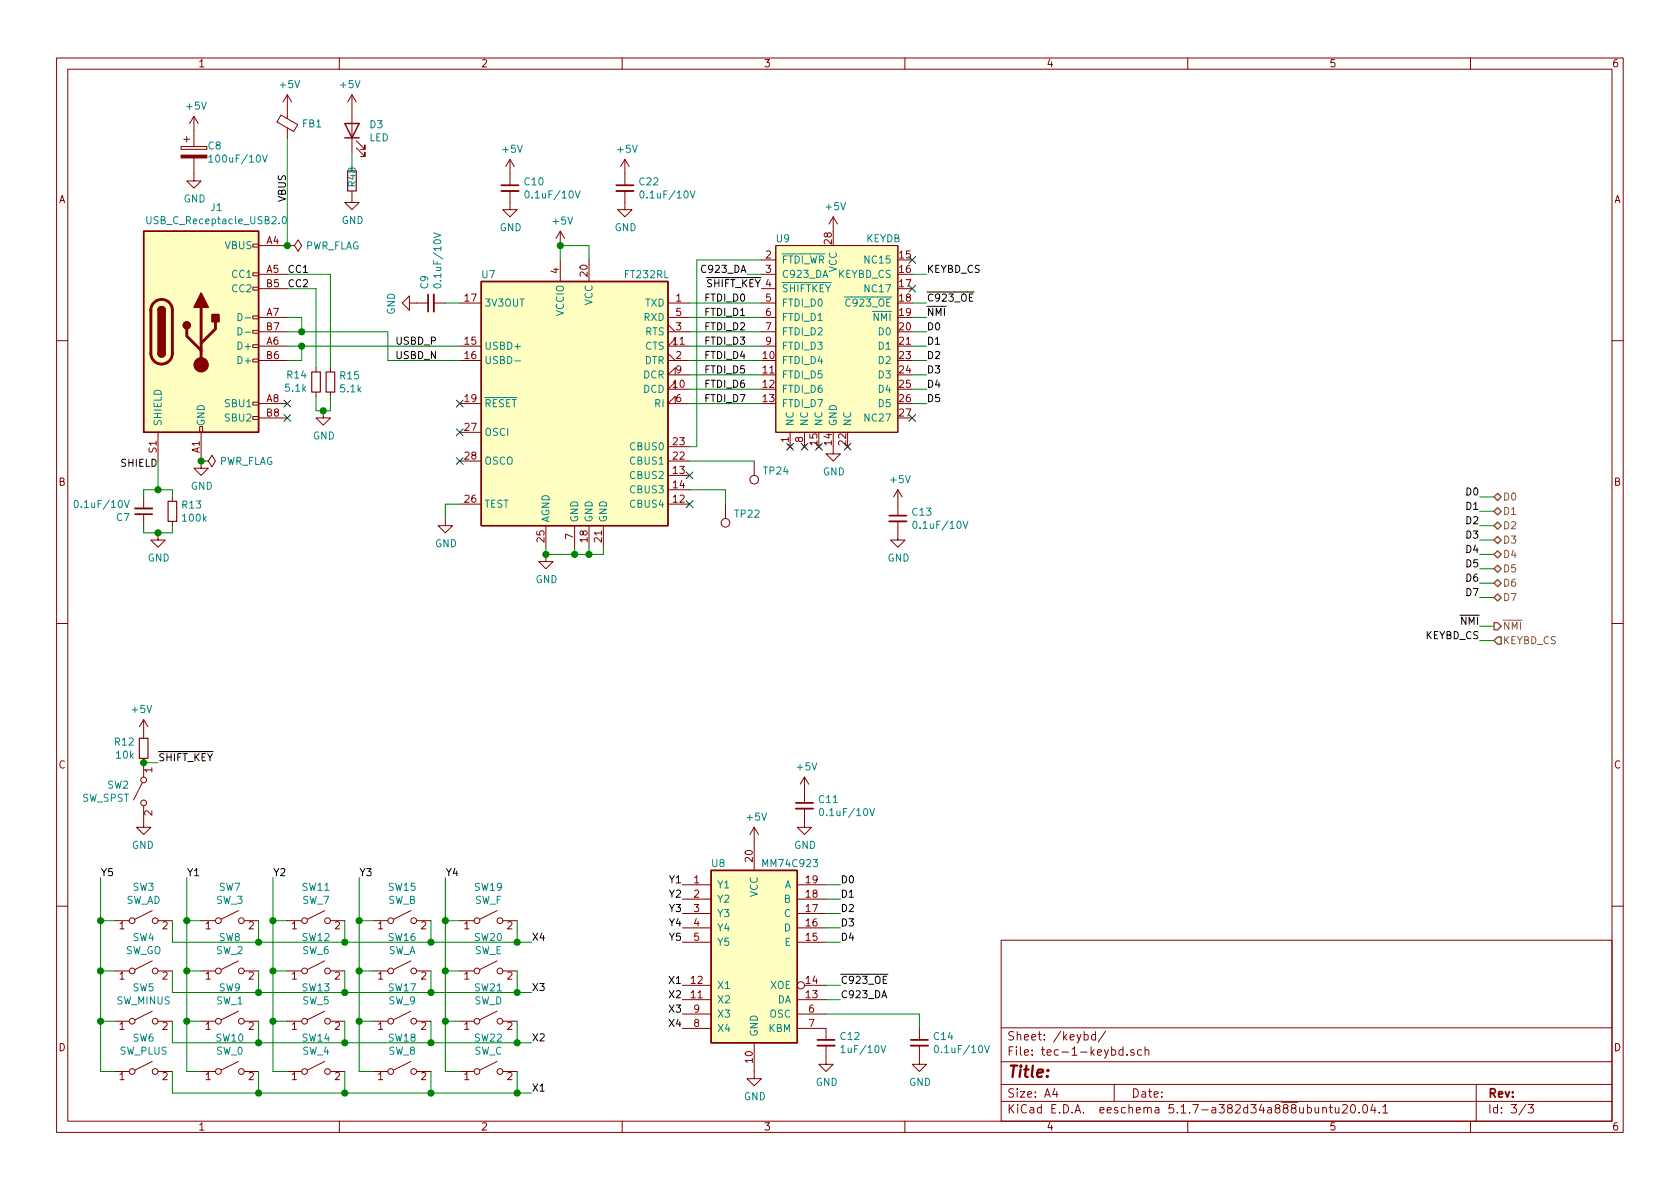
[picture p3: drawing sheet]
EESchema Schematic File Version 4
EELAYER 30 0
EELAYER END
$Descr A4 11693 8268
encoding utf-8
Sheet 3 3
Title ""
Date ""
Rev ""
Comp ""
Comment1 ""
Comment2 ""
Comment3 ""
Comment4 ""
$EndDescr
$Comp
L tec-1:KEYDB U9
U 1 1
P 5800 2300
F 0 "U9" H 5450 2950 50  0000 C CNN
F 1 "KEYDB" H 6150 2950 50  0000 C CNN
F 2 "tec-1:PLCC-28_SMD-Socket" H 5750 2200 50  0001 C CNN
F 3 "" H 5750 2200 50  0001 C CNN
	1    5800 2300
	1    0    0    -1  
$EndComp
NoConn ~ 5500 3100
NoConn ~ 5600 3100
NoConn ~ 5700 3100
NoConn ~ 5900 3100
$Comp
L power:GND #PWR057
U 1 1
P 5800 3100
F 0 "#PWR057" H 5800 2850 50  0001 C CNN
F 1 "GND" H 5805 2927 50  0000 C CNN
F 2 "" H 5800 3100 50  0001 C CNN
F 3 "" H 5800 3100 50  0001 C CNN
	1    5800 3100
	1    0    0    -1  
$EndComp
$Comp
L power:+5V #PWR056
U 1 1
P 5800 1600
F 0 "#PWR056" H 5800 1450 50  0001 C CNN
F 1 "+5V" H 5815 1773 50  0000 C CNN
F 2 "" H 5800 1600 50  0001 C CNN
F 3 "" H 5800 1600 50  0001 C CNN
	1    5800 1600
	1    0    0    -1  
$EndComp
Text Label 6450 2800 0    50   ~ 0
D5
Text Label 6450 2300 0    50   ~ 0
D0
Text Label 6450 2400 0    50   ~ 0
D1
Text Label 6450 2500 0    50   ~ 0
D2
Text Label 6450 2600 0    50   ~ 0
D3
Text Label 6450 2700 0    50   ~ 0
D4
Text Label 6450 1900 0    50   ~ 0
KEYBD_CS
Text Label 6450 2200 0    50   ~ 0
~NMI
$Comp
L tec-1:FT232RL U7
U 1 1
P 4000 2800
F 0 "U7" H 3400 3700 50  0000 C CNN
F 1 "FT232RL" H 4500 3700 50  0000 C CNN
F 2 "tec-1:SSOP-28_5.3x10.2mm_P0.65mm" H 5100 1900 50  0001 C CNN
F 3 "https://www.ftdichip.com/Support/Documents/DataSheets/ICs/DS_FT232R.pdf" H 4000 2800 50  0001 C CNN
	1    4000 2800
	1    0    0    -1  
$EndComp
Wire Wire Line
	4800 2100 5300 2100
Wire Wire Line
	4800 2200 5300 2200
Wire Wire Line
	4800 2300 5300 2300
Wire Wire Line
	4800 2400 5300 2400
Wire Wire Line
	4800 2500 5300 2500
Wire Wire Line
	4800 2600 5300 2600
Wire Wire Line
	4800 2700 5300 2700
Wire Wire Line
	4800 2800 5300 2800
Wire Wire Line
	4800 3100 4850 3100
Text Label 4900 2100 0    50   ~ 0
FTDI_D0
Text Label 4900 2200 0    50   ~ 0
FTDI_D1
Text Label 4900 2300 0    50   ~ 0
FTDI_D2
Text Label 4900 2400 0    50   ~ 0
FTDI_D3
Text Label 4900 2500 0    50   ~ 0
FTDI_D4
Text Label 4900 2600 0    50   ~ 0
FTDI_D5
Text Label 4900 2700 0    50   ~ 0
FTDI_D6
Text Label 4900 2800 0    50   ~ 0
FTDI_D7
Wire Wire Line
	3900 1800 3900 1700
Wire Wire Line
	3900 1700 4100 1700
Wire Wire Line
	4100 1700 4100 1800
$Comp
L power:+5V #PWR050
U 1 1
P 3900 1700
F 0 "#PWR050" H 3900 1550 50  0001 C CNN
F 1 "+5V" H 3915 1873 50  0000 C CNN
F 2 "" H 3900 1700 50  0001 C CNN
F 3 "" H 3900 1700 50  0001 C CNN
	1    3900 1700
	1    0    0    -1  
$EndComp
Connection ~ 3900 1700
$Comp
L tec-1:C C9
U 1 1
P 3000 2100
F 0 "C9" H 3092 2146 50  0000 L CNN
F 1 "0.1uF/10V" H 3092 2055 50  0000 L CNN
F 2 "tec-1:C_0805_2012Metric" H 3000 2100 50  0001 C CNN
F 3 "~" H 3000 2100 50  0001 C CNN
	1    3000 2100
	0    -1   -1   0   
$EndComp
$Comp
L power:GND #PWR049
U 1 1
P 3800 3850
F 0 "#PWR049" H 3800 3600 50  0001 C CNN
F 1 "GND" H 3805 3677 50  0000 C CNN
F 2 "" H 3800 3850 50  0001 C CNN
F 3 "" H 3800 3850 50  0001 C CNN
	1    3800 3850
	1    0    0    -1  
$EndComp
Wire Wire Line
	3800 3800 3800 3850
Wire Wire Line
	4000 3850 3800 3850
Connection ~ 3800 3850
Wire Wire Line
	4000 3800 4000 3850
Wire Wire Line
	4200 3800 4200 3850
Connection ~ 4000 3850
Wire Wire Line
	4200 3850 4100 3850
Wire Wire Line
	4100 3800 4100 3850
Connection ~ 4100 3850
Wire Wire Line
	4100 3850 4000 3850
Wire Wire Line
	3200 2100 3100 2100
$Comp
L power:GND #PWR045
U 1 1
P 2900 2100
F 0 "#PWR045" H 2900 1850 50  0001 C CNN
F 1 "GND" H 2905 1927 50  0000 C CNN
F 2 "" H 2900 2100 50  0001 C CNN
F 3 "" H 2900 2100 50  0001 C CNN
	1    2900 2100
	0    1    1    0   
$EndComp
$Comp
L tec-1:C C13
U 1 1
P 6250 3600
F 0 "C13" H 6342 3646 50  0000 L CNN
F 1 "0.1uF/10V" H 6342 3555 50  0000 L CNN
F 2 "tec-1:C_0805_2012Metric" H 6250 3600 50  0001 C CNN
F 3 "~" H 6250 3600 50  0001 C CNN
	1    6250 3600
	1    0    0    -1  
$EndComp
$Comp
L power:GND #PWR059
U 1 1
P 6250 3700
F 0 "#PWR059" H 6250 3450 50  0001 C CNN
F 1 "GND" H 6255 3527 50  0000 C CNN
F 2 "" H 6250 3700 50  0001 C CNN
F 3 "" H 6250 3700 50  0001 C CNN
	1    6250 3700
	1    0    0    -1  
$EndComp
$Comp
L power:+5V #PWR058
U 1 1
P 6250 3500
F 0 "#PWR058" H 6250 3350 50  0001 C CNN
F 1 "+5V" H 6265 3673 50  0000 C CNN
F 2 "" H 6250 3500 50  0001 C CNN
F 3 "" H 6250 3500 50  0001 C CNN
	1    6250 3500
	1    0    0    -1  
$EndComp
$Comp
L tec-1:C C10
U 1 1
P 3550 1300
F 0 "C10" H 3642 1346 50  0000 L CNN
F 1 "0.1uF/10V" H 3642 1255 50  0000 L CNN
F 2 "tec-1:C_0805_2012Metric" H 3550 1300 50  0001 C CNN
F 3 "~" H 3550 1300 50  0001 C CNN
	1    3550 1300
	1    0    0    -1  
$EndComp
$Comp
L power:GND #PWR048
U 1 1
P 3550 1400
F 0 "#PWR048" H 3550 1150 50  0001 C CNN
F 1 "GND" H 3555 1227 50  0000 C CNN
F 2 "" H 3550 1400 50  0001 C CNN
F 3 "" H 3550 1400 50  0001 C CNN
	1    3550 1400
	1    0    0    -1  
$EndComp
$Comp
L power:+5V #PWR047
U 1 1
P 3550 1200
F 0 "#PWR047" H 3550 1050 50  0001 C CNN
F 1 "+5V" H 3565 1373 50  0000 C CNN
F 2 "" H 3550 1200 50  0001 C CNN
F 3 "" H 3550 1200 50  0001 C CNN
	1    3550 1200
	1    0    0    -1  
$EndComp
NoConn ~ 3200 2800
NoConn ~ 3200 3000
NoConn ~ 3200 3200
$Comp
L power:GND #PWR046
U 1 1
P 3100 3600
F 0 "#PWR046" H 3100 3350 50  0001 C CNN
F 1 "GND" H 3105 3427 50  0000 C CNN
F 2 "" H 3100 3600 50  0001 C CNN
F 3 "" H 3100 3600 50  0001 C CNN
	1    3100 3600
	1    0    0    -1  
$EndComp
Wire Wire Line
	3100 3600 3100 3500
Wire Wire Line
	3100 3500 3200 3500
$Comp
L tec-1:USB_C_Receptacle_USB2.0 J1
U 1 1
P 1400 2300
F 0 "J1" H 1507 3167 50  0000 C CNN
F 1 "USB_C_Receptacle_USB2.0" H 1507 3076 50  0000 C CNN
F 2 "tec-1:USB_C_Receptacle_GT-USB-7010" H 1550 2300 50  0001 C CNN
F 3 "https://www.usb.org/sites/default/files/documents/usb_type-c.zip" H 1550 2300 50  0001 C CNN
	1    1400 2300
	1    0    0    -1  
$EndComp
NoConn ~ 2000 2900
NoConn ~ 2000 2800
$Comp
L power:GND #PWR042
U 1 1
P 1400 3200
F 0 "#PWR042" H 1400 2950 50  0001 C CNN
F 1 "GND" H 1405 3027 50  0000 C CNN
F 2 "" H 1400 3200 50  0001 C CNN
F 3 "" H 1400 3200 50  0001 C CNN
	1    1400 3200
	1    0    0    -1  
$EndComp
$Comp
L tec-1:C C7
U 1 1
P 1000 3550
F 0 "C7" H 1092 3596 50  0000 L CNN
F 1 "0.1uF/10V" H 1092 3505 50  0000 L CNN
F 2 "tec-1:C_0805_2012Metric" H 1000 3550 50  0001 C CNN
F 3 "~" H 1000 3550 50  0001 C CNN
	1    1000 3550
	-1   0    0    1   
$EndComp
$Comp
L tec-1:R R13
U 1 1
P 1200 3550
F 0 "R13" H 1259 3596 50  0000 L CNN
F 1 "100k" H 1259 3505 50  0000 L CNN
F 2 "tec-1:R_0805_2012Metric" H 1200 3550 50  0001 C CNN
F 3 "~" H 1200 3550 50  0001 C CNN
	1    1200 3550
	1    0    0    -1  
$EndComp
Wire Wire Line
	1000 3450 1000 3400
Wire Wire Line
	1000 3400 1100 3400
Wire Wire Line
	1100 3400 1100 3200
Wire Wire Line
	1100 3400 1200 3400
Wire Wire Line
	1200 3400 1200 3450
Connection ~ 1100 3400
Wire Wire Line
	1200 3650 1200 3700
Wire Wire Line
	1200 3700 1100 3700
Wire Wire Line
	1000 3700 1000 3650
$Comp
L power:GND #PWR039
U 1 1
P 1100 3700
F 0 "#PWR039" H 1100 3450 50  0001 C CNN
F 1 "GND" H 1105 3527 50  0000 C CNN
F 2 "" H 1100 3700 50  0001 C CNN
F 3 "" H 1100 3700 50  0001 C CNN
	1    1100 3700
	1    0    0    -1  
$EndComp
Connection ~ 1100 3700
Wire Wire Line
	1100 3700 1000 3700
$Comp
L tec-1:R R15
U 1 1
P 2300 2650
F 0 "R15" H 2359 2696 50  0000 L CNN
F 1 "5.1k" H 2359 2605 50  0000 L CNN
F 2 "tec-1:R_0805_2012Metric" H 2300 2650 50  0001 C CNN
F 3 "~" H 2300 2650 50  0001 C CNN
	1    2300 2650
	1    0    0    -1  
$EndComp
$Comp
L tec-1:R R14
U 1 1
P 2200 2650
F 0 "R14" H 2141 2604 50  0000 R CNN
F 1 "5.1k" H 2141 2695 50  0000 R CNN
F 2 "tec-1:R_0805_2012Metric" H 2200 2650 50  0001 C CNN
F 3 "~" H 2200 2650 50  0001 C CNN
	1    2200 2650
	1    0    0    1   
$EndComp
$Comp
L power:GND #PWR044
U 1 1
P 2250 2850
F 0 "#PWR044" H 2250 2600 50  0001 C CNN
F 1 "GND" H 2255 2677 50  0000 C CNN
F 2 "" H 2250 2850 50  0001 C CNN
F 3 "" H 2250 2850 50  0001 C CNN
	1    2250 2850
	1    0    0    -1  
$EndComp
Wire Wire Line
	2200 2750 2200 2850
Wire Wire Line
	2200 2850 2250 2850
Wire Wire Line
	2300 2750 2300 2850
Wire Wire Line
	2300 2850 2250 2850
Connection ~ 2250 2850
Wire Wire Line
	2200 2550 2200 2000
Wire Wire Line
	2200 2000 2000 2000
Wire Wire Line
	2000 1900 2300 1900
Wire Wire Line
	2300 1900 2300 2550
Wire Wire Line
	2000 2200 2100 2200
Wire Wire Line
	2100 2200 2100 2300
Wire Wire Line
	2100 2300 2000 2300
Wire Wire Line
	2000 2400 2100 2400
Wire Wire Line
	2100 2400 2100 2500
Wire Wire Line
	2100 2500 2000 2500
Connection ~ 2100 2400
Wire Wire Line
	2000 1700 2000 950 
$Comp
L tec-1:Ferrite_Bead_Small FB1
U 1 1
P 2000 850
F 0 "FB1" H 2100 850 50  0000 L CNN
F 1 "Ferrite_Bead_Small" H 2100 805 50  0001 L CNN
F 2 "tec-1:L_0805_2012Metric" V 1930 850 50  0001 C CNN
F 3 "~" H 2000 850 50  0001 C CNN
	1    2000 850 
	1    0    0    -1  
$EndComp
$Comp
L power:+5V #PWR043
U 1 1
P 2000 750
F 0 "#PWR043" H 2000 600 50  0001 C CNN
F 1 "+5V" H 2015 923 50  0000 C CNN
F 2 "" H 2000 750 50  0001 C CNN
F 3 "" H 2000 750 50  0001 C CNN
	1    2000 750 
	1    0    0    -1  
$EndComp
Text Label 2000 1400 1    50   ~ 0
VBUS
$Comp
L tec-1:CP C8
U 1 1
P 1350 1050
F 0 "C8" H 1442 1096 50  0000 L CNN
F 1 "100uF/10V" H 1442 1005 50  0000 L CNN
F 2 "tec-1:CP_EIA-7343-31_Kemet-D" H 1350 1050 50  0001 C CNN
F 3 "~" H 1350 1050 50  0001 C CNN
	1    1350 1050
	1    0    0    -1  
$EndComp
$Comp
L power:GND #PWR041
U 1 1
P 1350 1200
F 0 "#PWR041" H 1350 950 50  0001 C CNN
F 1 "GND" H 1355 1027 50  0000 C CNN
F 2 "" H 1350 1200 50  0001 C CNN
F 3 "" H 1350 1200 50  0001 C CNN
	1    1350 1200
	1    0    0    -1  
$EndComp
$Comp
L power:+5V #PWR040
U 1 1
P 1350 900
F 0 "#PWR040" H 1350 750 50  0001 C CNN
F 1 "+5V" H 1365 1073 50  0000 C CNN
F 2 "" H 1350 900 50  0001 C CNN
F 3 "" H 1350 900 50  0001 C CNN
	1    1350 900 
	1    0    0    -1  
$EndComp
Wire Wire Line
	2100 2400 3200 2400
Wire Wire Line
	3200 2500 2700 2500
Wire Wire Line
	2700 2500 2700 2300
Wire Wire Line
	2700 2300 2100 2300
Connection ~ 2100 2300
Text Label 2750 2400 0    50   ~ 0
USBD_P
Text Label 2750 2500 0    50   ~ 0
USBD_N
Text HLabel 10400 3550 2    50   3State ~ 0
D1
Text HLabel 10400 3650 2    50   3State ~ 0
D2
Text HLabel 10400 3450 2    50   3State ~ 0
D0
Text HLabel 10400 3850 2    50   3State ~ 0
D4
Text HLabel 10400 3950 2    50   3State ~ 0
D5
Text HLabel 10400 3750 2    50   3State ~ 0
D3
Text HLabel 10400 4050 2    50   3State ~ 0
D6
Text HLabel 10400 4150 2    50   3State ~ 0
D7
Wire Wire Line
	5750 6150 5850 6150
Wire Wire Line
	5850 6250 5750 6250
Wire Wire Line
	5850 6350 5750 6350
Wire Wire Line
	5850 6450 5750 6450
Wire Wire Line
	5850 6550 5750 6550
Wire Wire Line
	10300 3950 10400 3950
Wire Wire Line
	10300 4050 10400 4050
Wire Wire Line
	10300 4150 10400 4150
Text Label 5850 6150 0    50   ~ 0
D0
Text Label 5850 6250 0    50   ~ 0
D1
Text Label 5850 6350 0    50   ~ 0
D2
Text Label 5850 6450 0    50   ~ 0
D3
Text Label 5850 6550 0    50   ~ 0
D4
Text Label 10300 4050 2    50   ~ 0
D6
Text Label 10300 4150 2    50   ~ 0
D7
Text HLabel 10400 4350 2    50   Output ~ 0
~NMI
Text Label 10300 4350 2    50   ~ 0
~NMI
Wire Wire Line
	10300 4350 10400 4350
Text Label 10300 4450 2    50   ~ 0
KEYBD_CS
Text HLabel 10400 4450 2    50   Input ~ 0
KEYBD_CS
Wire Wire Line
	10300 4450 10400 4450
$Comp
L tec-1:MM74C923 U8
U 1 1
P 5250 6650
F 0 "U8" H 5000 7300 50  0000 C CNN
F 1 "MM74C923" H 5500 7300 50  0000 C CNN
F 2 "tec-1:DIP-20_W7.62mm_LongPads" H 5250 6650 50  0001 C CNN
F 3 "http://www.ti.com/lit/gpn/snMM74C923" H 5250 6650 50  0001 C CNN
	1    5250 6650
	1    0    0    -1  
$EndComp
Text Label 6450 2100 0    50   ~ 0
~C923_OE
Text Label 5850 6850 0    50   ~ 0
~C923_OE
Text Label 5200 1900 2    50   ~ 0
C923_DA
Wire Wire Line
	5200 1900 5300 1900
Text Label 5850 6950 0    50   ~ 0
C923_DA
Wire Wire Line
	5750 6850 5850 6850
Wire Wire Line
	5850 6950 5750 6950
$Comp
L tec-1:C C11
U 1 1
P 5600 5600
F 0 "C11" H 5692 5646 50  0000 L CNN
F 1 "0.1uF/10V" H 5692 5555 50  0000 L CNN
F 2 "tec-1:C_0805_2012Metric" H 5600 5600 50  0001 C CNN
F 3 "~" H 5600 5600 50  0001 C CNN
	1    5600 5600
	1    0    0    -1  
$EndComp
$Comp
L power:GND #PWR054
U 1 1
P 5600 5700
F 0 "#PWR054" H 5600 5450 50  0001 C CNN
F 1 "GND" H 5605 5527 50  0000 C CNN
F 2 "" H 5600 5700 50  0001 C CNN
F 3 "" H 5600 5700 50  0001 C CNN
	1    5600 5700
	1    0    0    -1  
$EndComp
$Comp
L power:+5V #PWR053
U 1 1
P 5600 5500
F 0 "#PWR053" H 5600 5350 50  0001 C CNN
F 1 "+5V" H 5615 5673 50  0000 C CNN
F 2 "" H 5600 5500 50  0001 C CNN
F 3 "" H 5600 5500 50  0001 C CNN
	1    5600 5500
	1    0    0    -1  
$EndComp
$Comp
L power:+5V #PWR051
U 1 1
P 5250 5850
F 0 "#PWR051" H 5250 5700 50  0001 C CNN
F 1 "+5V" H 5265 6023 50  0000 C CNN
F 2 "" H 5250 5850 50  0001 C CNN
F 3 "" H 5250 5850 50  0001 C CNN
	1    5250 5850
	1    0    0    -1  
$EndComp
$Comp
L power:GND #PWR052
U 1 1
P 5250 7450
F 0 "#PWR052" H 5250 7200 50  0001 C CNN
F 1 "GND" H 5255 7277 50  0000 C CNN
F 2 "" H 5250 7450 50  0001 C CNN
F 3 "" H 5250 7450 50  0001 C CNN
	1    5250 7450
	1    0    0    -1  
$EndComp
Wire Wire Line
	5750 7050 6400 7050
Wire Wire Line
	6400 7050 6400 7150
$Comp
L power:GND #PWR060
U 1 1
P 6400 7350
F 0 "#PWR060" H 6400 7100 50  0001 C CNN
F 1 "GND" H 6405 7177 50  0000 C CNN
F 2 "" H 6400 7350 50  0001 C CNN
F 3 "" H 6400 7350 50  0001 C CNN
	1    6400 7350
	1    0    0    -1  
$EndComp
$Comp
L tec-1:C C14
U 1 1
P 6400 7250
F 0 "C14" H 6492 7296 50  0000 L CNN
F 1 "0.1uF/10V" H 6492 7205 50  0000 L CNN
F 2 "tec-1:C_0805_2012Metric" H 6400 7250 50  0001 C CNN
F 3 "~" H 6400 7250 50  0001 C CNN
	1    6400 7250
	1    0    0    -1  
$EndComp
$Comp
L power:GND #PWR055
U 1 1
P 5750 7350
F 0 "#PWR055" H 5750 7100 50  0001 C CNN
F 1 "GND" H 5755 7177 50  0000 C CNN
F 2 "" H 5750 7350 50  0001 C CNN
F 3 "" H 5750 7350 50  0001 C CNN
	1    5750 7350
	1    0    0    -1  
$EndComp
$Comp
L tec-1:C C12
U 1 1
P 5750 7250
F 0 "C12" H 5842 7296 50  0000 L CNN
F 1 "1uF/10V" H 5842 7205 50  0000 L CNN
F 2 "tec-1:C_0805_2012Metric" H 5750 7250 50  0001 C CNN
F 3 "~" H 5750 7250 50  0001 C CNN
	1    5750 7250
	1    0    0    -1  
$EndComp
$Comp
L tec-1:SW_SPST SW3
U 1 1
P 1000 6400
F 0 "SW3" H 1000 6635 50  0000 C CNN
F 1 "SW_AD" H 1000 6544 50  0000 C CNN
F 2 "tec-1:SW_12x12_SMD" H 1000 6400 50  0001 C CNN
F 3 "~" H 1000 6400 50  0001 C CNN
	1    1000 6400
	1    0    0    -1  
$EndComp
$Comp
L tec-1:SW_SPST SW4
U 1 1
P 1000 6750
F 0 "SW4" H 1000 6985 50  0000 C CNN
F 1 "SW_GO" H 1000 6894 50  0000 C CNN
F 2 "tec-1:SW_12x12_SMD" H 1000 6750 50  0001 C CNN
F 3 "~" H 1000 6750 50  0001 C CNN
	1    1000 6750
	1    0    0    -1  
$EndComp
$Comp
L tec-1:SW_SPST SW5
U 1 1
P 1000 7100
F 0 "SW5" H 1000 7335 50  0000 C CNN
F 1 "SW_MINUS" H 1000 7244 50  0000 C CNN
F 2 "tec-1:SW_12x12_SMD" H 1000 7100 50  0001 C CNN
F 3 "~" H 1000 7100 50  0001 C CNN
	1    1000 7100
	1    0    0    -1  
$EndComp
$Comp
L tec-1:SW_SPST SW6
U 1 1
P 1000 7450
F 0 "SW6" H 1000 7685 50  0000 C CNN
F 1 "SW_PLUS" H 1000 7594 50  0000 C CNN
F 2 "tec-1:SW_12x12_SMD" H 1000 7450 50  0001 C CNN
F 3 "~" H 1000 7450 50  0001 C CNN
	1    1000 7450
	1    0    0    -1  
$EndComp
Wire Wire Line
	800  7450 700  7450
Wire Wire Line
	700  7450 700  7100
Wire Wire Line
	800  6400 700  6400
Connection ~ 700  6400
Wire Wire Line
	700  6400 700  6100
Wire Wire Line
	700  6750 800  6750
Connection ~ 700  6750
Wire Wire Line
	700  6750 700  6400
Wire Wire Line
	800  7100 700  7100
Connection ~ 700  7100
Wire Wire Line
	700  7100 700  6750
$Comp
L tec-1:SW_SPST SW7
U 1 1
P 1600 6400
F 0 "SW7" H 1600 6635 50  0000 C CNN
F 1 "SW_3" H 1600 6544 50  0000 C CNN
F 2 "tec-1:SW_12x12_SMD" H 1600 6400 50  0001 C CNN
F 3 "~" H 1600 6400 50  0001 C CNN
	1    1600 6400
	1    0    0    -1  
$EndComp
$Comp
L tec-1:SW_SPST SW8
U 1 1
P 1600 6750
F 0 "SW8" H 1600 6985 50  0000 C CNN
F 1 "SW_2" H 1600 6894 50  0000 C CNN
F 2 "tec-1:SW_12x12_SMD" H 1600 6750 50  0001 C CNN
F 3 "~" H 1600 6750 50  0001 C CNN
	1    1600 6750
	1    0    0    -1  
$EndComp
$Comp
L tec-1:SW_SPST SW9
U 1 1
P 1600 7100
F 0 "SW9" H 1600 7335 50  0000 C CNN
F 1 "SW_1" H 1600 7244 50  0000 C CNN
F 2 "tec-1:SW_12x12_SMD" H 1600 7100 50  0001 C CNN
F 3 "~" H 1600 7100 50  0001 C CNN
	1    1600 7100
	1    0    0    -1  
$EndComp
$Comp
L tec-1:SW_SPST SW10
U 1 1
P 1600 7450
F 0 "SW10" H 1600 7685 50  0000 C CNN
F 1 "SW_0" H 1600 7594 50  0000 C CNN
F 2 "tec-1:SW_12x12_SMD" H 1600 7450 50  0001 C CNN
F 3 "~" H 1600 7450 50  0001 C CNN
	1    1600 7450
	1    0    0    -1  
$EndComp
Wire Wire Line
	1400 7450 1300 7450
Wire Wire Line
	1300 7450 1300 7100
Wire Wire Line
	1400 6400 1300 6400
Connection ~ 1300 6400
Wire Wire Line
	1300 6400 1300 6100
Wire Wire Line
	1300 6750 1400 6750
Connection ~ 1300 6750
Wire Wire Line
	1300 6750 1300 6400
Wire Wire Line
	1400 7100 1300 7100
Connection ~ 1300 7100
Wire Wire Line
	1300 7100 1300 6750
$Comp
L tec-1:SW_SPST SW11
U 1 1
P 2200 6400
F 0 "SW11" H 2200 6635 50  0000 C CNN
F 1 "SW_7" H 2200 6544 50  0000 C CNN
F 2 "tec-1:SW_12x12_SMD" H 2200 6400 50  0001 C CNN
F 3 "~" H 2200 6400 50  0001 C CNN
	1    2200 6400
	1    0    0    -1  
$EndComp
$Comp
L tec-1:SW_SPST SW12
U 1 1
P 2200 6750
F 0 "SW12" H 2200 6985 50  0000 C CNN
F 1 "SW_6" H 2200 6894 50  0000 C CNN
F 2 "tec-1:SW_12x12_SMD" H 2200 6750 50  0001 C CNN
F 3 "~" H 2200 6750 50  0001 C CNN
	1    2200 6750
	1    0    0    -1  
$EndComp
$Comp
L tec-1:SW_SPST SW13
U 1 1
P 2200 7100
F 0 "SW13" H 2200 7335 50  0000 C CNN
F 1 "SW_5" H 2200 7244 50  0000 C CNN
F 2 "tec-1:SW_12x12_SMD" H 2200 7100 50  0001 C CNN
F 3 "~" H 2200 7100 50  0001 C CNN
	1    2200 7100
	1    0    0    -1  
$EndComp
$Comp
L tec-1:SW_SPST SW14
U 1 1
P 2200 7450
F 0 "SW14" H 2200 7685 50  0000 C CNN
F 1 "SW_4" H 2200 7594 50  0000 C CNN
F 2 "tec-1:SW_12x12_SMD" H 2200 7450 50  0001 C CNN
F 3 "~" H 2200 7450 50  0001 C CNN
	1    2200 7450
	1    0    0    -1  
$EndComp
Wire Wire Line
	2000 7450 1900 7450
Wire Wire Line
	1900 7450 1900 7100
Wire Wire Line
	2000 6400 1900 6400
Connection ~ 1900 6400
Wire Wire Line
	1900 6400 1900 6100
Wire Wire Line
	1900 6750 2000 6750
Connection ~ 1900 6750
Wire Wire Line
	1900 6750 1900 6400
Wire Wire Line
	2000 7100 1900 7100
Connection ~ 1900 7100
Wire Wire Line
	1900 7100 1900 6750
$Comp
L tec-1:SW_SPST SW15
U 1 1
P 2800 6400
F 0 "SW15" H 2800 6635 50  0000 C CNN
F 1 "SW_B" H 2800 6544 50  0000 C CNN
F 2 "tec-1:SW_12x12_SMD" H 2800 6400 50  0001 C CNN
F 3 "~" H 2800 6400 50  0001 C CNN
	1    2800 6400
	1    0    0    -1  
$EndComp
$Comp
L tec-1:SW_SPST SW16
U 1 1
P 2800 6750
F 0 "SW16" H 2800 6985 50  0000 C CNN
F 1 "SW_A" H 2800 6894 50  0000 C CNN
F 2 "tec-1:SW_12x12_SMD" H 2800 6750 50  0001 C CNN
F 3 "~" H 2800 6750 50  0001 C CNN
	1    2800 6750
	1    0    0    -1  
$EndComp
$Comp
L tec-1:SW_SPST SW17
U 1 1
P 2800 7100
F 0 "SW17" H 2800 7335 50  0000 C CNN
F 1 "SW_9" H 2800 7244 50  0000 C CNN
F 2 "tec-1:SW_12x12_SMD" H 2800 7100 50  0001 C CNN
F 3 "~" H 2800 7100 50  0001 C CNN
	1    2800 7100
	1    0    0    -1  
$EndComp
$Comp
L tec-1:SW_SPST SW18
U 1 1
P 2800 7450
F 0 "SW18" H 2800 7685 50  0000 C CNN
F 1 "SW_8" H 2800 7594 50  0000 C CNN
F 2 "tec-1:SW_12x12_SMD" H 2800 7450 50  0001 C CNN
F 3 "~" H 2800 7450 50  0001 C CNN
	1    2800 7450
	1    0    0    -1  
$EndComp
Wire Wire Line
	2600 7450 2500 7450
Wire Wire Line
	2500 7450 2500 7100
Wire Wire Line
	2600 6400 2500 6400
Connection ~ 2500 6400
Wire Wire Line
	2500 6400 2500 6100
Wire Wire Line
	2500 6750 2600 6750
Connection ~ 2500 6750
Wire Wire Line
	2500 6750 2500 6400
Wire Wire Line
	2600 7100 2500 7100
Connection ~ 2500 7100
Wire Wire Line
	2500 7100 2500 6750
$Comp
L tec-1:SW_SPST SW19
U 1 1
P 3400 6400
F 0 "SW19" H 3400 6635 50  0000 C CNN
F 1 "SW_F" H 3400 6544 50  0000 C CNN
F 2 "tec-1:SW_12x12_SMD" H 3400 6400 50  0001 C CNN
F 3 "~" H 3400 6400 50  0001 C CNN
	1    3400 6400
	1    0    0    -1  
$EndComp
$Comp
L tec-1:SW_SPST SW20
U 1 1
P 3400 6750
F 0 "SW20" H 3400 6985 50  0000 C CNN
F 1 "SW_E" H 3400 6894 50  0000 C CNN
F 2 "tec-1:SW_12x12_SMD" H 3400 6750 50  0001 C CNN
F 3 "~" H 3400 6750 50  0001 C CNN
	1    3400 6750
	1    0    0    -1  
$EndComp
$Comp
L tec-1:SW_SPST SW21
U 1 1
P 3400 7100
F 0 "SW21" H 3400 7335 50  0000 C CNN
F 1 "SW_D" H 3400 7244 50  0000 C CNN
F 2 "tec-1:SW_12x12_SMD" H 3400 7100 50  0001 C CNN
F 3 "~" H 3400 7100 50  0001 C CNN
	1    3400 7100
	1    0    0    -1  
$EndComp
$Comp
L tec-1:SW_SPST SW22
U 1 1
P 3400 7450
F 0 "SW22" H 3400 7685 50  0000 C CNN
F 1 "SW_C" H 3400 7594 50  0000 C CNN
F 2 "tec-1:SW_12x12_SMD" H 3400 7450 50  0001 C CNN
F 3 "~" H 3400 7450 50  0001 C CNN
	1    3400 7450
	1    0    0    -1  
$EndComp
Wire Wire Line
	3200 7450 3100 7450
Wire Wire Line
	3100 7450 3100 7100
Wire Wire Line
	3200 6400 3100 6400
Connection ~ 3100 6400
Wire Wire Line
	3100 6400 3100 6100
Wire Wire Line
	3100 6750 3200 6750
Connection ~ 3100 6750
Wire Wire Line
	3100 6750 3100 6400
Wire Wire Line
	3200 7100 3100 7100
Connection ~ 3100 7100
Wire Wire Line
	3100 7100 3100 6750
Wire Wire Line
	1200 6400 1200 6550
Wire Wire Line
	1200 6550 1800 6550
Wire Wire Line
	1200 6750 1200 6900
Wire Wire Line
	1200 7100 1200 7250
Wire Wire Line
	1200 7250 1800 7250
Wire Wire Line
	1200 7450 1200 7600
Wire Wire Line
	1200 7600 1800 7600
Text Label 3700 7600 0    50   ~ 0
X1
Text Label 3700 7250 0    50   ~ 0
X2
Text Label 3700 6900 0    50   ~ 0
X3
Text Label 3700 6550 0    50   ~ 0
X4
Text Label 700  6100 0    50   ~ 0
Y5
Text Label 4750 6150 2    50   ~ 0
Y1
Text Label 1900 6100 0    50   ~ 0
Y2
Text Label 2500 6100 0    50   ~ 0
Y3
Text Label 3100 6100 0    50   ~ 0
Y4
Text Label 4750 6850 2    50   ~ 0
X1
Text Label 4750 6950 2    50   ~ 0
X2
Text Label 4750 7050 2    50   ~ 0
X3
Text Label 4750 7150 2    50   ~ 0
X4
Text Label 4750 6250 2    50   ~ 0
Y2
Text Label 4750 6350 2    50   ~ 0
Y3
Text Label 4750 6450 2    50   ~ 0
Y4
Text Label 4750 6550 2    50   ~ 0
Y5
Text Label 1300 6100 0    50   ~ 0
Y1
Wire Wire Line
	1800 6400 1800 6550
Connection ~ 1800 6550
Wire Wire Line
	1800 6550 2400 6550
Wire Wire Line
	2400 6400 2400 6550
Connection ~ 2400 6550
Wire Wire Line
	2400 6550 3000 6550
Wire Wire Line
	1800 7100 1800 7250
Connection ~ 1800 7250
Wire Wire Line
	1800 7250 2400 7250
Wire Wire Line
	1800 7450 1800 7600
Connection ~ 1800 7600
Wire Wire Line
	1800 7600 2400 7600
Wire Wire Line
	2400 7450 2400 7600
Connection ~ 2400 7600
Wire Wire Line
	2400 7600 3000 7600
Wire Wire Line
	2400 7100 2400 7250
Connection ~ 2400 7250
Wire Wire Line
	2400 6750 2400 6900
Connection ~ 2400 6900
Wire Wire Line
	2400 6900 3000 6900
Wire Wire Line
	3000 6400 3000 6550
Connection ~ 3000 6550
Wire Wire Line
	3000 6550 3600 6550
Wire Wire Line
	3000 6750 3000 6900
Connection ~ 3000 6900
Wire Wire Line
	3000 6900 3600 6900
Wire Wire Line
	2400 7250 3000 7250
Wire Wire Line
	3000 7450 3000 7600
Connection ~ 3000 7600
Wire Wire Line
	3000 7600 3600 7600
Wire Wire Line
	3000 7100 3000 7250
Connection ~ 3000 7250
Wire Wire Line
	3000 7250 3600 7250
Wire Wire Line
	3600 7100 3600 7250
Connection ~ 3600 7250
Wire Wire Line
	3600 7250 3700 7250
Wire Wire Line
	3600 7450 3600 7600
Connection ~ 3600 7600
Wire Wire Line
	3600 7600 3700 7600
Wire Wire Line
	3600 6750 3600 6900
Connection ~ 3600 6900
Wire Wire Line
	3600 6900 3700 6900
Wire Wire Line
	3600 6400 3600 6550
Connection ~ 3600 6550
Wire Wire Line
	3600 6550 3700 6550
$Comp
L power:PWR_FLAG #FLG03
U 1 1
P 2000 1700
F 0 "#FLG03" H 2000 1775 50  0001 C CNN
F 1 "PWR_FLAG" V 2000 1828 50  0000 L CNN
F 2 "" H 2000 1700 50  0001 C CNN
F 3 "~" H 2000 1700 50  0001 C CNN
	1    2000 1700
	0    1    1    0   
$EndComp
Connection ~ 2000 1700
$Comp
L power:PWR_FLAG #FLG01
U 1 1
P 1400 3200
F 0 "#FLG01" H 1400 3275 50  0001 C CNN
F 1 "PWR_FLAG" V 1400 3328 50  0000 L CNN
F 2 "" H 1400 3200 50  0001 C CNN
F 3 "~" H 1400 3200 50  0001 C CNN
	1    1400 3200
	0    1    1    0   
$EndComp
Connection ~ 1400 3200
Wire Wire Line
	6350 1900 6450 1900
Wire Wire Line
	6350 2100 6450 2100
Wire Wire Line
	6350 2200 6450 2200
Wire Wire Line
	6350 2300 6450 2300
Wire Wire Line
	6350 2400 6450 2400
Wire Wire Line
	6350 2500 6450 2500
Wire Wire Line
	6350 2600 6450 2600
Wire Wire Line
	6350 2700 6450 2700
Wire Wire Line
	6350 2800 6450 2800
$Comp
L tec-1:SW_SPST SW2
U 1 1
P 1000 5500
F 0 "SW2" V 954 5598 50  0000 L CNN
F 1 "SW_SPST" V 1045 5598 50  0000 L CNN
F 2 "tec-1:SW_12x12_SMD" H 1000 5500 50  0001 C CNN
F 3 "~" H 1000 5500 50  0001 C CNN
	1    1000 5500
	0    -1   1    0   
$EndComp
$Comp
L power:GND #PWR038
U 1 1
P 1000 5700
F 0 "#PWR038" H 1000 5450 50  0001 C CNN
F 1 "GND" H 1005 5527 50  0000 C CNN
F 2 "" H 1000 5700 50  0001 C CNN
F 3 "" H 1000 5700 50  0001 C CNN
	1    1000 5700
	-1   0    0    -1  
$EndComp
$Comp
L tec-1:R R12
U 1 1
P 1000 5200
F 0 "R12" H 1059 5246 50  0000 L CNN
F 1 "10k" H 1059 5155 50  0000 L CNN
F 2 "tec-1:R_0805_2012Metric" H 1000 5200 50  0001 C CNN
F 3 "~" H 1000 5200 50  0001 C CNN
	1    1000 5200
	-1   0    0    -1  
$EndComp
$Comp
L power:+5V #PWR037
U 1 1
P 1000 5100
F 0 "#PWR037" H 1000 4950 50  0001 C CNN
F 1 "+5V" H 1015 5273 50  0000 C CNN
F 2 "" H 1000 5100 50  0001 C CNN
F 3 "" H 1000 5100 50  0001 C CNN
	1    1000 5100
	-1   0    0    -1  
$EndComp
Wire Wire Line
	1000 5300 1100 5300
Text Label 1100 5300 0    50   ~ 0
~SHIFT_KEY
Connection ~ 1000 5300
Wire Wire Line
	10400 3450 10300 3450
Wire Wire Line
	10300 3550 10400 3550
Wire Wire Line
	10400 3650 10300 3650
Wire Wire Line
	10300 3750 10400 3750
Wire Wire Line
	10400 3850 10300 3850
Text Label 10300 3950 2    50   ~ 0
D5
Text Label 10300 3450 2    50   ~ 0
D0
Text Label 10300 3550 2    50   ~ 0
D1
Text Label 10300 3650 2    50   ~ 0
D2
Text Label 10300 3750 2    50   ~ 0
D3
Text Label 10300 3850 2    50   ~ 0
D4
$Comp
L tec-1:TestPoint TP22
U 1 1
P 5050 3500
F 0 "TP22" H 4992 3572 50  0000 R CNN
F 1 "TestPoint" H 4992 3617 50  0001 R CNN
F 2 "tec-1:TestPoint_Pad_D2.0mm" H 5250 3500 50  0001 C CNN
F 3 "~" H 5250 3500 50  0001 C CNN
	1    5050 3500
	-1   0    0    1   
$EndComp
Wire Wire Line
	4800 3400 5050 3400
Wire Wire Line
	5050 3400 5050 3500
Wire Wire Line
	1200 6900 1800 6900
Wire Wire Line
	1800 6750 1800 6900
Connection ~ 1800 6900
Wire Wire Line
	1800 6900 2400 6900
Text Label 2000 1900 0    50   ~ 0
CC1
Text Label 2000 2000 0    50   ~ 0
CC2
Text Label 1100 3250 2    50   ~ 0
SHIELD
$Comp
L tec-1:C C22
U 1 1
P 4350 1300
F 0 "C22" H 4442 1346 50  0000 L CNN
F 1 "0.1uF/10V" H 4442 1255 50  0000 L CNN
F 2 "tec-1:C_0805_2012Metric" H 4350 1300 50  0001 C CNN
F 3 "~" H 4350 1300 50  0001 C CNN
	1    4350 1300
	1    0    0    -1  
$EndComp
$Comp
L power:GND #PWR0132
U 1 1
P 4350 1400
F 0 "#PWR0132" H 4350 1150 50  0001 C CNN
F 1 "GND" H 4355 1227 50  0000 C CNN
F 2 "" H 4350 1400 50  0001 C CNN
F 3 "" H 4350 1400 50  0001 C CNN
	1    4350 1400
	1    0    0    -1  
$EndComp
$Comp
L power:+5V #PWR0133
U 1 1
P 4350 1200
F 0 "#PWR0133" H 4350 1050 50  0001 C CNN
F 1 "+5V" H 4365 1373 50  0000 C CNN
F 2 "" H 4350 1200 50  0001 C CNN
F 3 "" H 4350 1200 50  0001 C CNN
	1    4350 1200
	1    0    0    -1  
$EndComp
Wire Wire Line
	4800 3200 5250 3200
$Comp
L tec-1:TestPoint TP24
U 1 1
P 5250 3200
F 0 "TP24" H 5192 3272 50  0000 R CNN
F 1 "TestPoint" H 5192 3317 50  0001 R CNN
F 2 "tec-1:TestPoint_Pad_D2.0mm" H 5450 3200 50  0001 C CNN
F 3 "~" H 5450 3200 50  0001 C CNN
	1    5250 3200
	-1   0    0    1   
$EndComp
NoConn ~ 4800 3300
NoConn ~ 4800 3500
$Comp
L power:+5V #PWR?
U 1 1
P 2450 750
AR Path="/608A5BD6/60986F67" Ref="#PWR?"  Part="1" 
AR Path="/60617BAD/60986F67" Ref="#PWR0134"  Part="1" 
F 0 "#PWR0134" H 2450 600 50  0001 C CNN
F 1 "+5V" H 2465 923 50  0000 C CNN
F 2 "" H 2450 750 50  0001 C CNN
F 3 "" H 2450 750 50  0001 C CNN
	1    2450 750 
	-1   0    0    -1  
$EndComp
$Comp
L tec-1:LED D?
U 1 1
P 2450 900
AR Path="/608A5BD6/60986F6D" Ref="D?"  Part="1" 
AR Path="/60617BAD/60986F6D" Ref="D3"  Part="1" 
F 0 "D3" V 2489 782 50  0000 R CNN
F 1 "LED" V 2398 782 50  0000 R CNN
F 2 "tec-1:LED_0805_2012Metric" H 2450 900 50  0001 C CNN
F 3 "~" H 2450 900 50  0001 C CNN
	1    2450 900 
	0    -1   -1   0   
$EndComp
$Comp
L tec-1:R R?
U 1 1
P 2450 1250
AR Path="/608A5BD6/60986F73" Ref="R?"  Part="1" 
AR Path="/60617BAD/60986F73" Ref="R48"  Part="1" 
F 0 "R48" V 2450 1200 50  0000 L CNN
F 1 "1k" H 2509 1205 50  0001 L CNN
F 2 "tec-1:R_0805_2012Metric" H 2450 1250 50  0001 C CNN
F 3 "~" H 2450 1250 50  0001 C CNN
	1    2450 1250
	1    0    0    -1  
$EndComp
Wire Wire Line
	2450 1050 2450 1150
$Comp
L power:GND #PWR0135
U 1 1
P 2450 1350
F 0 "#PWR0135" H 2450 1100 50  0001 C CNN
F 1 "GND" H 2455 1177 50  0000 C CNN
F 2 "" H 2450 1350 50  0001 C CNN
F 3 "" H 2450 1350 50  0001 C CNN
	1    2450 1350
	1    0    0    -1  
$EndComp
NoConn ~ 6350 2900
Wire Wire Line
	4850 1800 5300 1800
Wire Wire Line
	4850 1800 4850 3100
Text Label 5300 2000 2    50   ~ 0
~SHIFT_KEY
NoConn ~ 6350 2000
NoConn ~ 6350 1800
$EndSCHEMATC
